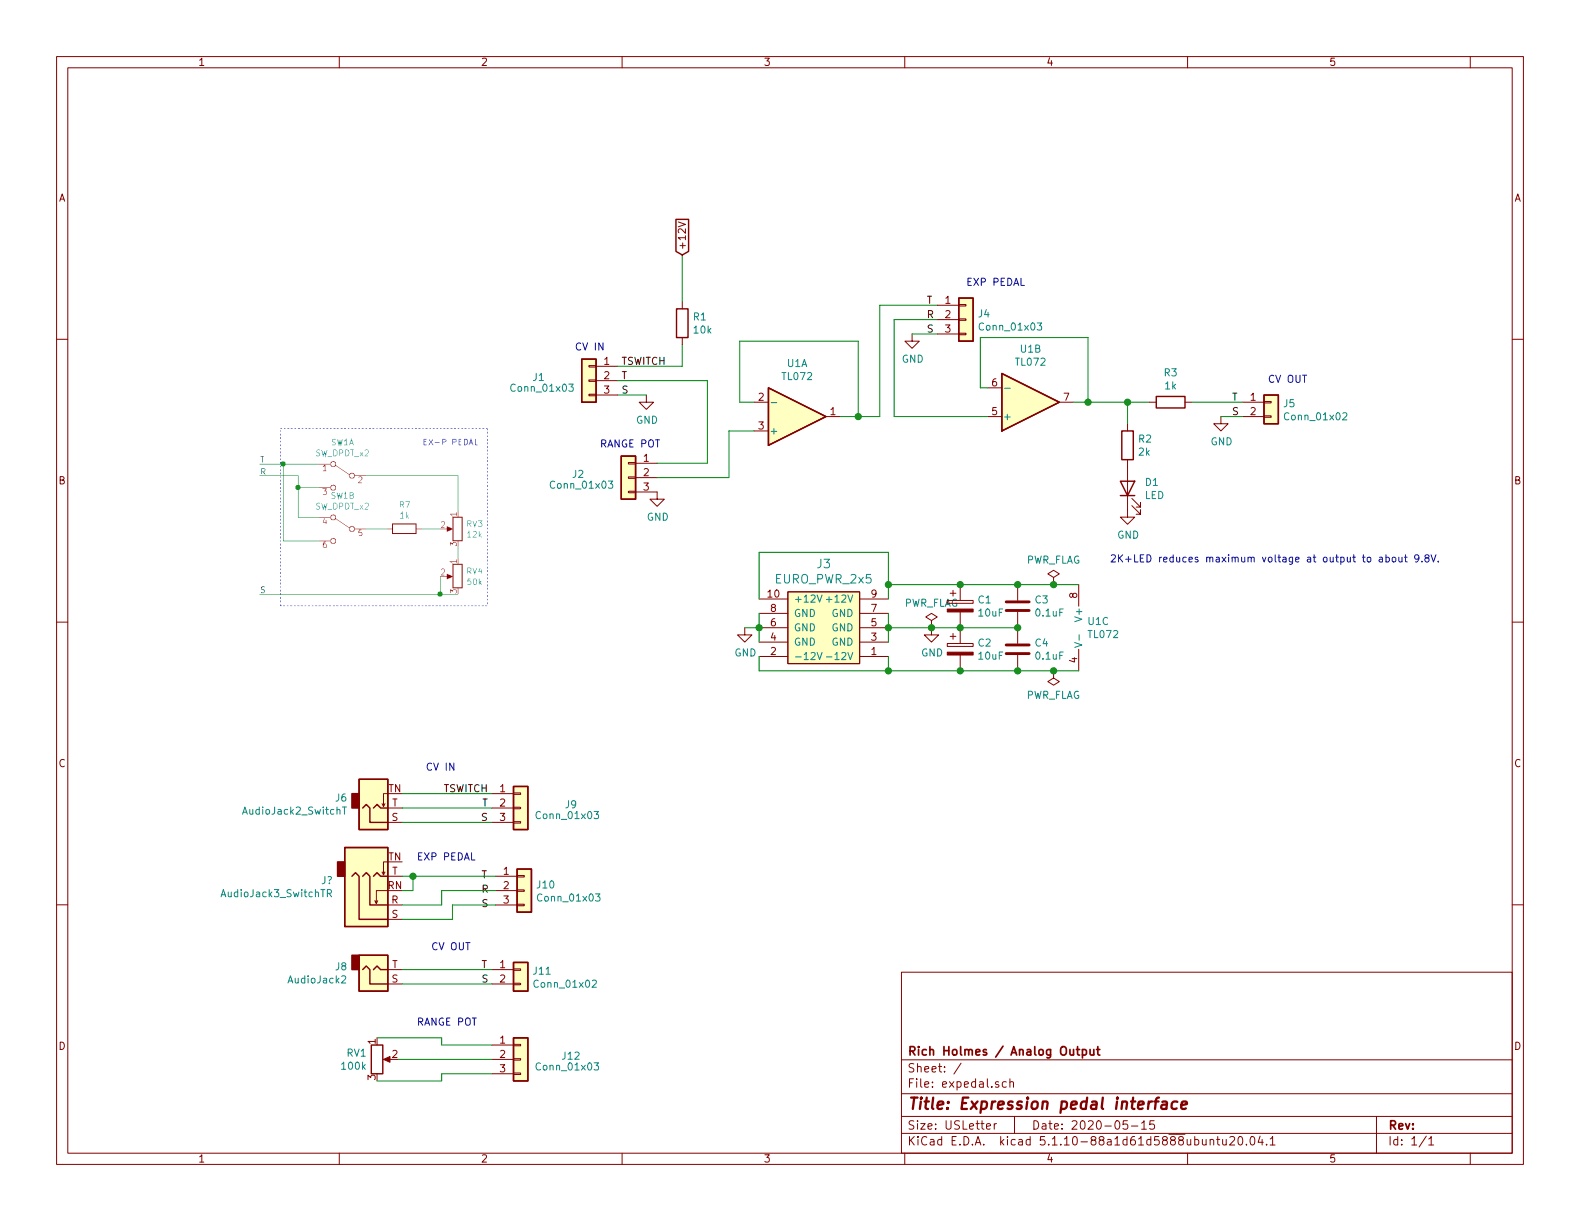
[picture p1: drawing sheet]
EESchema Schematic File Version 4
EELAYER 30 0
EELAYER END
$Descr USLetter 11000 8500
encoding utf-8
Sheet 1 1
Title "Expression pedal interface"
Date "2020-05-15"
Rev ""
Comp "Rich Holmes / Analog Output"
Comment1 ""
Comment2 ""
Comment3 ""
Comment4 ""
$EndDescr
$Comp
L power:GND #PWR02
U 1 1
P 4575 3425
F 0 "#PWR02" H 4575 3175 50  0001 C CNN
F 1 "GND" H 4580 3252 50  0000 C CNN
F 2 "" H 4575 3425 50  0001 C CNN
F 3 "" H 4575 3425 50  0001 C CNN
	1    4575 3425
	1    0    0    -1  
$EndComp
$Comp
L power:GND #PWR01
U 1 1
P 4500 2750
F 0 "#PWR01" H 4500 2500 50  0001 C CNN
F 1 "GND" H 4505 2577 50  0000 C CNN
F 2 "" H 4500 2750 50  0001 C CNN
F 3 "" H 4500 2750 50  0001 C CNN
	1    4500 2750
	1    0    0    -1  
$EndComp
$Comp
L Amplifier_Operational:TL072 U1
U 3 1
P 7610 4370
F 0 "U1" H 7568 4416 50  0000 L CNN
F 1 "TL072" H 7568 4325 50  0000 L CNN
F 2 "Package_DIP:DIP-8_W7.62mm_Socket_LongPads" H 7610 4370 50  0001 C CNN
F 3 "http://www.ti.com/lit/ds/symlink/tl071.pdf" H 7610 4370 50  0001 C CNN
	3    7610 4370
	1    0    0    -1  
$EndComp
Connection ~ 6685 4670
Wire Wire Line
	6685 4670 7085 4670
Wire Wire Line
	6685 4370 7085 4370
Connection ~ 6685 4070
Wire Wire Line
	6685 4070 7085 4070
$Comp
L Device:CP C1
U 1 1
P 6685 4220
F 0 "C1" H 6803 4266 50  0000 L CNN
F 1 "10uF" H 6803 4175 50  0000 L CNN
F 2 "LED_THT:LED_D5.0mm" H 6723 4070 50  0001 C CNN
F 3 "~" H 6685 4220 50  0001 C CNN
	1    6685 4220
	1    0    0    -1  
$EndComp
Wire Wire Line
	6685 4070 6185 4070
Connection ~ 7085 4070
Connection ~ 6685 4370
Wire Wire Line
	6185 3845 6185 4070
Wire Wire Line
	6185 4070 6185 4170
Connection ~ 6185 4070
Wire Wire Line
	5185 4370 5285 4370
$Comp
L power:GND #PWR03
U 1 1
P 5185 4370
F 0 "#PWR03" H 5185 4120 50  0001 C CNN
F 1 "GND" H 5190 4197 50  0000 C CNN
F 2 "" H 5185 4370 50  0001 C CNN
F 3 "" H 5185 4370 50  0001 C CNN
	1    5185 4370
	1    0    0    -1  
$EndComp
Wire Wire Line
	6185 4370 6485 4370
Wire Wire Line
	6185 4370 6185 4470
Connection ~ 6185 4370
Wire Wire Line
	6185 4270 6185 4370
Wire Wire Line
	5285 4270 5285 4370
Wire Wire Line
	5285 4370 5285 4470
Connection ~ 5285 4370
Connection ~ 6185 4670
Wire Wire Line
	6185 4670 6685 4670
Wire Wire Line
	6185 4670 6185 4570
Wire Wire Line
	5285 4670 6185 4670
Wire Wire Line
	5285 4570 5285 4670
Wire Wire Line
	5285 3845 6185 3845
Wire Wire Line
	5285 4170 5285 3845
$Comp
L Device:C C4
U 1 1
P 7085 4520
F 0 "C4" H 7200 4566 50  0000 L CNN
F 1 "0.1uF" H 7200 4475 50  0000 L CNN
F 2 "Capacitor_THT:C_Disc_D3.0mm_W1.6mm_P2.50mm" H 7123 4370 50  0001 C CNN
F 3 "~" H 7085 4520 50  0001 C CNN
	1    7085 4520
	1    0    0    -1  
$EndComp
Wire Wire Line
	7085 4670 7335 4670
$Comp
L power:GND #PWR05
U 1 1
P 6485 4370
F 0 "#PWR05" H 6485 4120 50  0001 C CNN
F 1 "GND" H 6490 4197 50  0000 C CNN
F 2 "" H 6485 4370 50  0001 C CNN
F 3 "" H 6485 4370 50  0001 C CNN
	1    6485 4370
	1    0    0    -1  
$EndComp
$Comp
L Device:CP C2
U 1 1
P 6685 4520
F 0 "C2" H 6803 4566 50  0000 L CNN
F 1 "10uF" H 6803 4475 50  0000 L CNN
F 2 "LED_THT:LED_D5.0mm" H 6723 4370 50  0001 C CNN
F 3 "~" H 6685 4520 50  0001 C CNN
	1    6685 4520
	1    0    0    -1  
$EndComp
Connection ~ 7085 4670
$Comp
L Device:C C3
U 1 1
P 7085 4220
F 0 "C3" H 7200 4266 50  0000 L CNN
F 1 "0.1uF" H 7200 4175 50  0000 L CNN
F 2 "Capacitor_THT:C_Disc_D3.0mm_W1.6mm_P2.50mm" H 7123 4070 50  0001 C CNN
F 3 "~" H 7085 4220 50  0001 C CNN
	1    7085 4220
	1    0    0    -1  
$EndComp
Connection ~ 7085 4370
Wire Wire Line
	7085 4070 7335 4070
$Comp
L power:PWR_FLAG #FLG02
U 1 1
P 7335 4070
F 0 "#FLG02" H 7335 4145 50  0001 C CNN
F 1 "PWR_FLAG" H 7335 4243 50  0000 C CNN
F 2 "" H 7335 4070 50  0001 C CNN
F 3 "~" H 7335 4070 50  0001 C CNN
	1    7335 4070
	1    0    0    -1  
$EndComp
Connection ~ 7335 4070
Wire Wire Line
	7335 4070 7510 4070
$Comp
L power:PWR_FLAG #FLG03
U 1 1
P 7335 4670
F 0 "#FLG03" H 7335 4745 50  0001 C CNN
F 1 "PWR_FLAG" H 7335 4843 50  0000 C CNN
F 2 "" H 7335 4670 50  0001 C CNN
F 3 "~" H 7335 4670 50  0001 C CNN
	1    7335 4670
	-1   0    0    1   
$EndComp
Connection ~ 7335 4670
Wire Wire Line
	7335 4670 7510 4670
$Comp
L power:PWR_FLAG #FLG01
U 1 1
P 6485 4370
F 0 "#FLG01" H 6485 4445 50  0001 C CNN
F 1 "PWR_FLAG" H 6485 4543 50  0000 C CNN
F 2 "" H 6485 4370 50  0001 C CNN
F 3 "~" H 6485 4370 50  0001 C CNN
	1    6485 4370
	1    0    0    -1  
$EndComp
Connection ~ 6485 4370
Wire Wire Line
	6485 4370 6685 4370
$Comp
L expedal:EURO_PWR_2x5 J3
U 1 1
P 5735 4370
F 0 "J3" H 5735 4817 60  0000 C CNN
F 1 "EURO_PWR_2x5" H 5735 4711 60  0000 C CNN
F 2 "Connector_IDC:IDC-Header_2x05_P2.54mm_Vertical" H 5735 4370 60  0001 C CNN
F 3 "" H 5735 4370 60  0000 C CNN
	1    5735 4370
	1    0    0    -1  
$EndComp
$Comp
L Device:R R1
U 1 1
P 4750 2250
F 0 "R1" H 4820 2296 50  0000 L CNN
F 1 "10k" H 4820 2205 50  0000 L CNN
F 2 "Resistor_THT:R_Axial_DIN0207_L6.3mm_D2.5mm_P7.62mm_Horizontal" V 4680 2250 50  0001 C CNN
F 3 "~" H 4750 2250 50  0001 C CNN
	1    4750 2250
	1    0    0    -1  
$EndComp
$Comp
L Amplifier_Operational:TL072 U1
U 1 1
P 5550 2900
F 0 "U1" H 5550 2533 50  0000 C CNN
F 1 "TL072" H 5550 2624 50  0000 C CNN
F 2 "Package_DIP:DIP-8_W7.62mm_Socket_LongPads" H 5550 2900 50  0001 C CNN
F 3 "http://www.ti.com/lit/ds/symlink/tl071.pdf" H 5550 2900 50  0001 C CNN
	1    5550 2900
	1    0    0    1   
$EndComp
$Comp
L Amplifier_Operational:TL072 U1
U 2 1
P 7175 2800
F 0 "U1" H 7175 2433 50  0000 C CNN
F 1 "TL072" H 7175 2524 50  0000 C CNN
F 2 "Package_DIP:DIP-8_W7.62mm_Socket_LongPads" H 7175 2800 50  0001 C CNN
F 3 "http://www.ti.com/lit/ds/symlink/tl071.pdf" H 7175 2800 50  0001 C CNN
	2    7175 2800
	1    0    0    1   
$EndComp
$Comp
L power:GND #PWR07
U 1 1
P 8500 2900
F 0 "#PWR07" H 8500 2650 50  0001 C CNN
F 1 "GND" H 8505 2727 50  0000 C CNN
F 2 "" H 8500 2900 50  0001 C CNN
F 3 "" H 8500 2900 50  0001 C CNN
	1    8500 2900
	1    0    0    -1  
$EndComp
$Comp
L Device:R R3
U 1 1
P 8150 2800
F 0 "R3" V 7943 2800 50  0000 C CNN
F 1 "1k" V 8034 2800 50  0000 C CNN
F 2 "Resistor_THT:R_Axial_DIN0207_L6.3mm_D2.5mm_P7.62mm_Horizontal" V 8080 2800 50  0001 C CNN
F 3 "~" H 8150 2800 50  0001 C CNN
	1    8150 2800
	0    1    1    0   
$EndComp
$Comp
L Device:R R2
U 1 1
P 7850 3100
F 0 "R2" H 7920 3146 50  0000 L CNN
F 1 "2k" H 7920 3055 50  0000 L CNN
F 2 "Resistor_THT:R_Axial_DIN0207_L6.3mm_D2.5mm_P7.62mm_Horizontal" V 7780 3100 50  0001 C CNN
F 3 "~" H 7850 3100 50  0001 C CNN
	1    7850 3100
	1    0    0    -1  
$EndComp
$Comp
L Device:LED D1
U 1 1
P 7850 3400
F 0 "D1" V 7889 3283 50  0000 R CNN
F 1 "LED" V 7798 3283 50  0000 R CNN
F 2 "LED_THT:LED_D5.0mm" H 7850 3400 50  0001 C CNN
F 3 "~" H 7850 3400 50  0001 C CNN
	1    7850 3400
	0    -1   -1   0   
$EndComp
$Comp
L power:GND #PWR06
U 1 1
P 7850 3550
F 0 "#PWR06" H 7850 3300 50  0001 C CNN
F 1 "GND" H 7855 3377 50  0000 C CNN
F 2 "" H 7850 3550 50  0001 C CNN
F 3 "" H 7850 3550 50  0001 C CNN
	1    7850 3550
	1    0    0    -1  
$EndComp
$Comp
L power:GND #PWR04
U 1 1
P 6350 2325
F 0 "#PWR04" H 6350 2075 50  0001 C CNN
F 1 "GND" H 6355 2152 50  0000 C CNN
F 2 "" H 6350 2325 50  0001 C CNN
F 3 "" H 6350 2325 50  0001 C CNN
	1    6350 2325
	1    0    0    -1  
$EndComp
Text GLabel 4750 1775 1    50   Input ~ 0
+12V
Wire Wire Line
	4750 1775 4750 2100
Wire Wire Line
	4300 2750 4500 2750
Wire Wire Line
	5075 3000 5250 3000
Wire Wire Line
	5850 2900 5975 2900
Wire Wire Line
	5975 2900 5975 2375
Wire Wire Line
	5975 2375 5150 2375
Wire Wire Line
	5150 2375 5150 2800
Wire Wire Line
	5150 2800 5250 2800
Wire Wire Line
	5975 2900 6125 2900
Wire Wire Line
	6125 2900 6125 2125
Connection ~ 5975 2900
Wire Wire Line
	6225 2225 6225 2900
Wire Wire Line
	6225 2900 6875 2900
Wire Wire Line
	7475 2800 7575 2800
Wire Wire Line
	7575 2800 7575 2350
Wire Wire Line
	7575 2350 6825 2350
Wire Wire Line
	6825 2350 6825 2700
Wire Wire Line
	6825 2700 6875 2700
Wire Wire Line
	7575 2800 7850 2800
Connection ~ 7575 2800
Wire Wire Line
	7850 2950 7850 2800
Connection ~ 7850 2800
Wire Wire Line
	7850 2800 8000 2800
Text Label 4325 2750 0    50   ~ 0
S
Text Notes 4000 2450 0    50   ~ 0
CV IN
Wire Wire Line
	6125 2125 6525 2125
Wire Wire Line
	6225 2225 6525 2225
Wire Wire Line
	6350 2325 6525 2325
Text Label 6450 2125 0    50   ~ 0
T
Text Label 6450 2225 0    50   ~ 0
R
Text Label 6450 2325 0    50   ~ 0
S
Text Notes 6725 2000 0    50   ~ 0
EXP PEDAL
$Comp
L Connector_Generic:Conn_01x02 J5
U 1 1
P 8850 2800
F 0 "J5" H 8930 2792 50  0000 L CNN
F 1 "Conn_01x02" H 8930 2701 50  0000 L CNN
F 2 "Connector_Molex:Molex_KK-254_AE-6410-02A_1x02_P2.54mm_Vertical" H 8850 2800 50  0001 C CNN
F 3 "~" H 8850 2800 50  0001 C CNN
	1    8850 2800
	1    0    0    -1  
$EndComp
Wire Wire Line
	8300 2800 8650 2800
Wire Wire Line
	8500 2900 8650 2900
Text Label 8575 2800 0    50   ~ 0
T
Text Label 8575 2900 0    50   ~ 0
S
Text Notes 8825 2675 0    50   ~ 0
CV OUT
Text Notes 4175 3125 0    50   ~ 0
RANGE POT
Wire Wire Line
	5075 3000 5075 3325
Wire Wire Line
	5075 3325 4575 3325
Text Notes 7725 3925 0    50   ~ 0
2K+LED reduces maximum voltage at output to about 9.8V.
Text Label 3400 5525 2    50   ~ 0
TSWITCH
Text Label 3400 5725 2    50   ~ 0
S
Text Notes 3175 5375 2    50   ~ 0
CV IN
$Comp
L Connector:AudioJack2_SwitchT J6
U 1 1
P 2600 5625
F 0 "J6" H 2421 5558 50  0000 R CNN
F 1 "AudioJack2_SwitchT" H 2421 5649 50  0000 R CNN
F 2 "" H 2600 5625 50  0001 C CNN
F 3 "~" H 2600 5625 50  0001 C CNN
	1    2600 5625
	1    0    0    1   
$EndComp
Text Label 3400 5625 2    50   ~ 0
T
Wire Wire Line
	3425 5625 2800 5625
Wire Wire Line
	3075 7475 3425 7475
Wire Wire Line
	3075 7525 3075 7475
Wire Wire Line
	2625 7525 3075 7525
Wire Wire Line
	2775 7375 3425 7375
Wire Wire Line
	3075 7225 3075 7275
Wire Wire Line
	2625 7225 3075 7225
Wire Wire Line
	3075 7275 3425 7275
$Comp
L Connector_Generic:Conn_01x03 J12
U 1 1
P 3625 7375
F 0 "J12" H 3975 7400 50  0000 C CNN
F 1 "Conn_01x03" H 3950 7325 50  0000 C CNN
F 2 "" H 3625 7375 50  0001 C CNN
F 3 "~" H 3625 7375 50  0001 C CNN
	1    3625 7375
	1    0    0    -1  
$EndComp
$Comp
L Device:R_POT RV1
U 1 1
P 2625 7375
F 0 "RV1" H 2556 7421 50  0000 R CNN
F 1 "100k" H 2556 7330 50  0000 R CNN
F 2 "" H 2625 7375 50  0001 C CNN
F 3 "~" H 2625 7375 50  0001 C CNN
	1    2625 7375
	1    0    0    -1  
$EndComp
Text Notes 3325 7150 2    50   ~ 0
RANGE POT
Wire Wire Line
	2800 6850 3425 6850
Wire Wire Line
	2800 6750 3425 6750
Text Notes 3000 6625 0    50   ~ 0
CV OUT
Text Label 3350 6850 0    50   ~ 0
S
Text Label 3350 6750 0    50   ~ 0
T
$Comp
L Connector_Generic:Conn_01x02 J11
U 1 1
P 3625 6750
F 0 "J11" H 3705 6742 50  0000 L CNN
F 1 "Conn_01x02" H 3705 6651 50  0000 L CNN
F 2 "" H 3625 6750 50  0001 C CNN
F 3 "~" H 3625 6750 50  0001 C CNN
	1    3625 6750
	1    0    0    -1  
$EndComp
Text Notes 2900 6000 0    50   ~ 0
EXP PEDAL
Text Label 3350 6325 0    50   ~ 0
S
Text Label 3350 6225 0    50   ~ 0
R
Text Label 3350 6125 0    50   ~ 0
T
$Comp
L Connector_Generic:Conn_01x03 J10
U 1 1
P 3650 6200
F 0 "J10" H 3730 6242 50  0000 L CNN
F 1 "Conn_01x03" H 3730 6151 50  0000 L CNN
F 2 "" H 3650 6200 50  0001 C CNN
F 3 "~" H 3650 6200 50  0001 C CNN
	1    3650 6200
	1    0    0    -1  
$EndComp
$Comp
L Connector:AudioJack2 J8
U 1 1
P 2600 6750
F 0 "J8" H 2421 6733 50  0000 R CNN
F 1 "AudioJack2" H 2421 6824 50  0000 R CNN
F 2 "" H 2600 6750 50  0001 C CNN
F 3 "~" H 2600 6750 50  0001 C CNN
	1    2600 6750
	1    0    0    1   
$EndComp
Wire Wire Line
	2800 5525 3425 5525
Wire Wire Line
	2800 5725 3425 5725
$Comp
L Connector_Generic:Conn_01x03 J9
U 1 1
P 3625 5625
F 0 "J9" H 3975 5650 50  0000 C CNN
F 1 "Conn_01x03" H 3950 5575 50  0000 C CNN
F 2 "" H 3625 5625 50  0001 C CNN
F 3 "~" H 3625 5625 50  0001 C CNN
	1    3625 5625
	1    0    0    -1  
$EndComp
Text Label 4325 2550 0    50   ~ 0
TSWITCH
Wire Wire Line
	4750 2400 4750 2550
Wire Wire Line
	4750 2550 4300 2550
Text Label 4325 2650 0    50   ~ 0
T
Wire Wire Line
	4925 3225 4575 3225
Wire Wire Line
	4925 2650 4925 3225
Wire Wire Line
	4300 2650 4925 2650
$Comp
L Connector_Generic:Conn_01x03 J2
U 1 1
P 4375 3325
F 0 "J2" H 4725 3350 50  0000 C CNN
F 1 "Conn_01x03" H 4700 3275 50  0000 C CNN
F 2 "Connector_Molex:Molex_KK-254_AE-6410-02A_1x03_P2.54mm_Vertical" H 4375 3325 50  0001 C CNN
F 3 "~" H 4375 3325 50  0001 C CNN
	1    4375 3325
	-1   0    0    -1  
$EndComp
$Comp
L Connector_Generic:Conn_01x03 J1
U 1 1
P 4100 2650
F 0 "J1" H 4450 2675 50  0000 C CNN
F 1 "Conn_01x03" H 4425 2600 50  0000 C CNN
F 2 "Connector_Molex:Molex_KK-254_AE-6410-02A_1x03_P2.54mm_Vertical" H 4100 2650 50  0001 C CNN
F 3 "~" H 4100 2650 50  0001 C CNN
	1    4100 2650
	-1   0    0    -1  
$EndComp
$Comp
L Connector_Generic:Conn_01x03 J4
U 1 1
P 6725 2225
F 0 "J4" H 6805 2267 50  0000 L CNN
F 1 "Conn_01x03" H 6805 2176 50  0000 L CNN
F 2 "Connector_Molex:Molex_KK-254_AE-6410-02A_1x03_P2.54mm_Vertical" H 6725 2225 50  0001 C CNN
F 3 "~" H 6725 2225 50  0001 C CNN
	1    6725 2225
	1    0    0    -1  
$EndComp
$Comp
L Connector:AudioJack3_SwitchTR J?
U 1 1
P 2600 6300
F 0 "J?" H 2321 6133 50  0000 R CNN
F 1 "AudioJack3_SwitchTR" H 2321 6224 50  0000 R CNN
F 2 "" H 2600 6300 50  0001 C CNN
F 3 "~" H 2600 6300 50  0001 C CNN
	1    2600 6300
	1    0    0    1   
$EndComp
Wire Wire Line
	2800 6100 2875 6100
Wire Wire Line
	2800 6300 3075 6300
Wire Wire Line
	3075 6300 3075 6200
Wire Wire Line
	3075 6200 3450 6200
Wire Wire Line
	2800 6400 3150 6400
Wire Wire Line
	3150 6400 3150 6300
Wire Wire Line
	3150 6300 3450 6300
Wire Wire Line
	2800 6200 2875 6200
Wire Wire Line
	2875 6200 2875 6100
Connection ~ 2875 6100
Wire Wire Line
	2875 6100 3450 6100
$EndSCHEMATC
